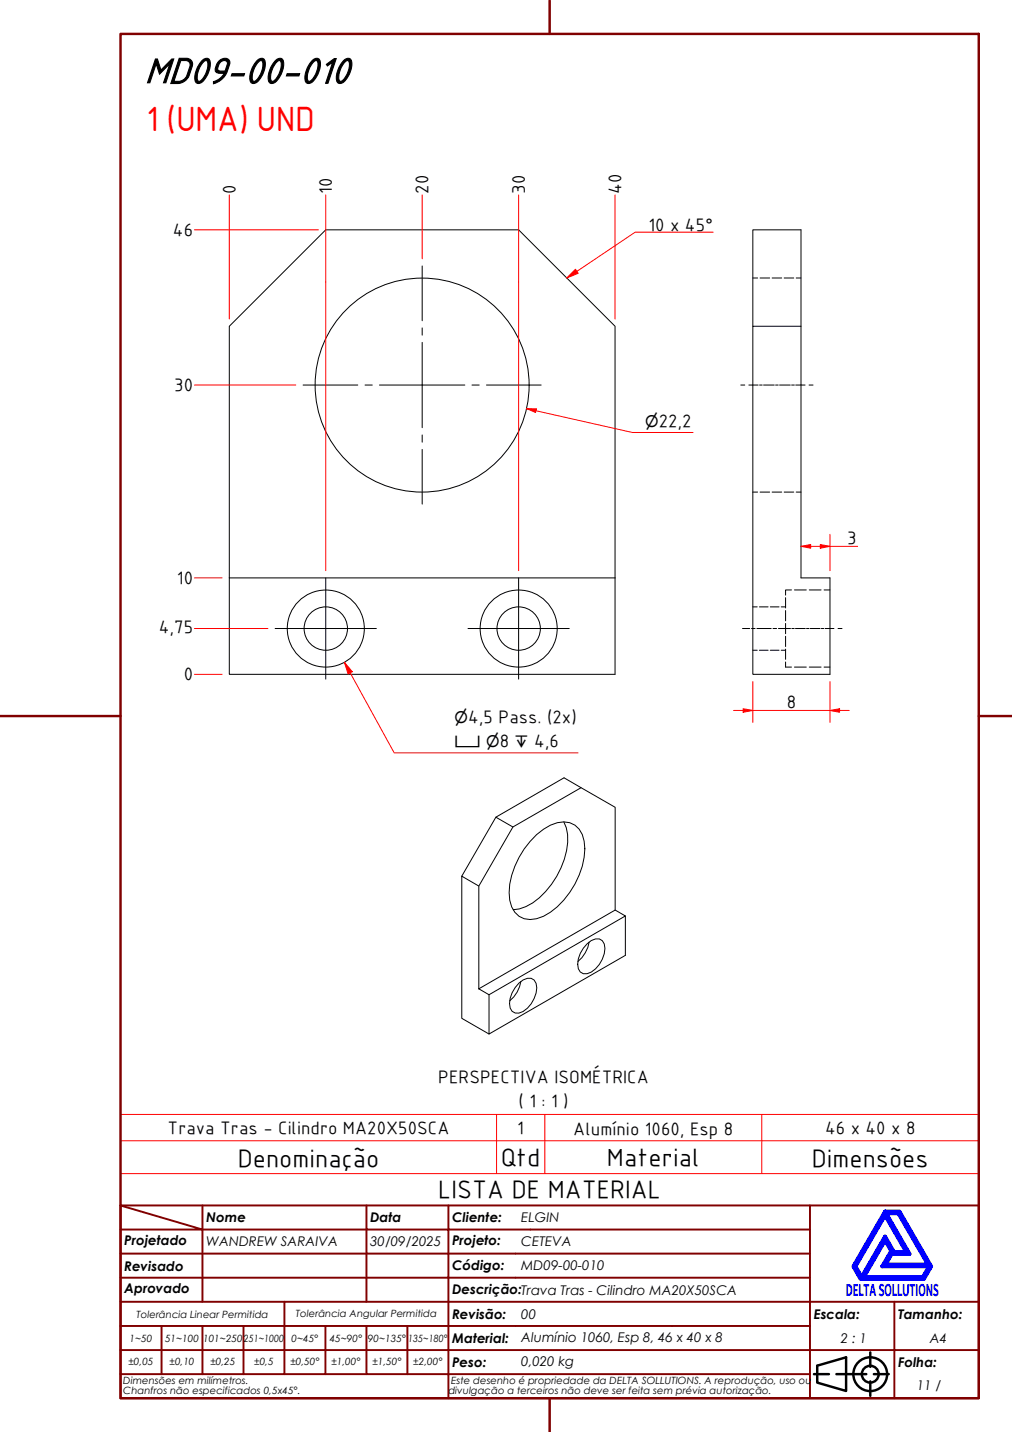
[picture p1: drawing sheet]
<svg xmlns="http://www.w3.org/2000/svg" width="210mm" height="297mm" viewBox="0 0 210 297" stroke-linecap="round" stroke-linejoin="round" font-family="sans-serif">
<!-- layer: Visible (ABNT) -->
<g fill="none" stroke="#000" stroke-width=".21">
<path d="M156.1 67.7v-20h10v72.2h6v20h-16v-72.2h10M47.6 119.9v-52.2l20-20h40l20 20v52.2M47.6 119.9v20h80v-20M47.6 119.9h80M102.8 169.5l3.6 2M111.3 173.1a8.9 8.9 0 0 1 5.6-2.6 4.2 4.2 0 0 1 4.3 4 15.6 15.6 0 0 1-4.3 12.2 10.6 10.6 0 0 1-6.9 4 4.2 4.2 0 0 1-4.3-4 15.8 15.8 0 0 1 4.3-12.2zM116.9 170.5a11.1 11.1 0 0 1-.5 9.5 16.2 16.2 0 0 1-7.3 8.1l-1.4 .4-1.3 .2M120.5 163.4l-3.5-2.1-14.2 8.2-7 12.2M99.3 183.8l-3.5-2.1v29.5l5.6 3.3M121.8 195.8a2.3 2.3 0 0 1 3.1-.7 3.6 3.6 0 0 1 0 3.9 5.2 5.2 0 0 1-3.1 3 1.64 1.64 0 0 1-2-2 6.2 6.2 0 0 1 2-4.2zM122.2 195.4a6.7 6.7 0 0 1-2.3 4M127.6 188.8v-21.3l-7.1-4.1-14.1 8.1-7.1 12.3v21.3"/>
<path d="M129.7 190v8.2l-28.3 16.3v-8.2M99.3 205.1l28.3-16.3 2.1 1.2-28.3 16.3zM107.6 203.9a2.32 2.32 0 0 1 3.2-.6 3.5 3.5 0 0 1 0 3.8 5.1 5.1 0 0 1-3.2 3 1.66 1.66 0 0 1-1.9-1.9 6.3 6.3 0 0 1 1.9-4.3zM108 203.6a6.4 6.4 0 0 1-2.3 4"/>
<circle cx="87.6" cy="79.9" r="22.2"/>
<circle cx="67.6" cy="130.4" r="4.5"/>
<circle cx="67.6" cy="130.4" r="8"/>
<circle cx="107.6" cy="130.4" r="4.5"/>
<circle cx="107.6" cy="130.4" r="8"/>
</g>
<!-- layer: Hidden (ABNT) -->
<g fill="none" stroke="#000" stroke-width=".21">
<path d="M156.1 57.7h1M157.6 57.7h2M160.1 57.7h2M162.6 57.7h2M165.1 57.7h1M156.1 102.1h1M157.6 102.1h2M160.1 102.1h2M162.6 102.1h2M165.1 102.1h1M156.1 125.9h1M156.1 134.9h1"/>
<path d="M157.5 125.9h1.8M157.5 134.9h1.8M159.8 125.9h1.8M159.8 134.9h1.8M162 125.9h.9M162 134.9h.9M162.9 124v2.1M162.9 126.6v2.2M162.9 129.3v2.2M162.9 132v2.1M162.9 134.6v2.2M162.9 137.3v1.1h1.3"/>
<path d="M164.2 122.4h-1.3v1.1M164.8 122.4h2.4M164.8 138.4h2.4M167.9 122.4h2.4M167.9 138.4h2.4M170.9 122.4h1.2M170.9 138.4h1.2"/>
</g>
<path d="M25 236.6h178v-5.4h-178v12.2M103 231.2v12.2M113 231.2v12.2M158 231.2v12.2M203 236.6v6.8h-178M25 243.4v6.6h178v-6.6" fill="none" stroke="#f00" stroke-width=".21"/>
<!-- layer: Borda A3/A4 (ABNT) -->
<path d="M25 7h178v283h-178zM114 0v7M0 148.5h25M203 148.5h7M114 290v7" fill="none" stroke="#800000" stroke-width=".51"/>
<path d="M183.6 257.3l1.2 2.2-1.8 3.2h9.7l-1.3 2.2h-12.2zM183.6 252.1l4.4 7.6h-2.6l-1.8-3.2-4.9 8.4-1.3-2.2zM183.6 251.3h3l6.5 11.4-1.5 2.6h-13.1l-1.5-2.6zM183.8 251.7h2.5l6.2 10.6h-8.8l1.3-2.2h3.7zM185 259.7h.2l-.1 .2z" fill="none" stroke="#00f" stroke-width=".8"/>
<!-- layer: 0 -->
<path d="M178.5 265.3h13.1" fill="none" stroke="#000" stroke-width=".21"/>
<g fill="none" stroke="#800000" stroke-width=".4">
<path d="M25 250l17 5h-17M25 250h178v40h-178zM42 255h34v5h17M42 255v15M42 250v5M76 250v5h17v5M93 250v5h75M168 250v20h-143M25 260h51v10M25 275h17M33.5 275v10M50.5 275h-8.5v10"/>
<path d="M59 270v15h-8.5M67.5 275v10h-8.5M76 275v10h8.5M84.5 275v10M93 275h-42.5v10M93 260v5h-68M93 275v10h75M93 260h75M93 275h75M168 265h-75v10M185.5 270v10h17.5M203 270h-35v10h17.5v10"/>
<path d="M25 285h25.5M25 280h143v10M67.5 285h8.5M84.5 285h8.5v5"/>
</g>
<g fill="none" stroke="#000" stroke-width=".51">
<path d="M168.8 285h3.1M169.5 283.3l6-1.8v7l-6-1.7zM173.5 285h6.2M180.5 280.5v3M180.5 286.5v3M181.3 285h3"/>
<circle cx="180.5" cy="285" r="3.5"/>
<circle cx="180.5" cy="285" r="1.75"/>
</g>
<!-- layer: Marca de centro (ISO) -->
<g fill="none" stroke="#000" stroke-width=".21">
<path d="M87.6 55.2v11.3M62.9 79.9h11.3M75.7 79.9h1.5M78.7 79.9h17.7M87.6 68v1.5M87.6 71v17.7M97.9 79.9h1.5M100.9 79.9h11.3M87.6 90.2v1.5M87.6 93.2v11.4M67.6 119.9v21M107.6 119.9v21"/>
<path d="M57.1 130.4h21M97.1 130.4h21"/>
</g>
<g fill="none" stroke="#f00" stroke-width=".21">
<path d="M40.3 47.7h25.8M47.6 40.4v25.8M67.6 40.4v39.4M87.6 40.4v13.3M107.6 40.4v39.4M127.6 40.4v25.8M40.3 79.9h21.1M67.6 80v38.4M107.6 80v38.4M109.2 84.8l2 .4M40.3 119.9h5.8M40.3 139.9h5.8"/>
<path d="M40.3 130.4h15.3"/>
</g>
<path d="M109.2 84.8h2.1l-.2 .8z" fill="#f00"/>
<path d="M109.2 84.8h2.1l-.2 .8zM111.2 85.2l20 4.5h12.5M154.1 147.4h2" fill="none" stroke="#f00" stroke-width=".21"/>
<path d="M154.1 147l2 .4-2 .4z" fill="#f00"/>
<path d="M154.1 147l2 .4-2 .4zM172.1 147.4h2" fill="none" stroke="#f00" stroke-width=".21"/>
<path d="M172.1 147.4l2-.4v.8z" fill="#f00"/>
<path d="M170.1 113.3h2M152.1 147.4h2M156.1 147.4h16M156.1 141.4v8.5M172.1 147.4l2-.4v.8zM172.1 141.4v8.5M174.1 147.4h2" fill="none" stroke="#f00" stroke-width=".21"/>
<path d="M170.1 113l2 .3-2 .4z" fill="#f00"/>
<path d="M166.1 113.3h2M170.1 113l2 .3-2 .4z" fill="none" stroke="#f00" stroke-width=".21"/>
<path d="M166.1 113.3l2-.3v.7z" fill="#f00"/>
<path d="M166.1 113.3l2-.3v.7zM168.1 113.3h2M172.1 113.3h5.8M172.1 110.8v7.6" fill="none" stroke="#f00" stroke-width=".21"/>
<path d="M119.7 56.3l-2.1 1.4" fill="none" stroke="#f00" stroke-width=".21"/>
<path d="M119.4 55.9l.5 .8-2.3 1z" fill="#f00"/>
<path d="M119.4 55.9l.5 .8-2.3 1zM147.9 48.2h-16.2l-12 8.1M71.4 137.4l1.2 2.2" fill="none" stroke="#f00" stroke-width=".21"/>
<path d="M71.4 137.4l1.7 1.9-.9 .5z" fill="#f00"/>
<path d="M71.4 137.4l1.7 1.9-.9 .5zM72.6 139.6l9.2 16.6h38.1" fill="none" stroke="#f00" stroke-width=".21"/>
<!-- layer: Linha de centro (ISO) -->
<g fill="none" stroke="#000" stroke-width=".21">
<path d="M153.6 79.9h.9M155.3 79.9h1.9M157.5 79.9h.6M158.4 79.9h2.2M160.9 79.9h.5M161.7 79.9h2.2M164.2 79.9h.6M165 79.9h2M167.8 79.9h.8M154 130.4h1.5M155.9 130.4h.7M157 130.4h3"/>
<path d="M160.3 130.4h.8M161.5 130.4h2.5M164.2 130.4h.5M165 130.4h2M167.3 130.4h.5M168.1 130.4h2M170.3 130.4h.6M171.1 130.4h1.9M173.8 130.4h.8"/>
</g>
<text font-size="81.9" fill="#fff" x="188.7" y="289">.</text>
<text font-size="8.1" x="30" y="17.2">MD09-00-010</text>
<text font-size="7" fill="#f00" x="30.4" y="27.1">1 (UMA) UND</text>
<g font-size="5.4">
<text x="49.3" y="242">Denominação</text>
<text x="103.9" y="241.8">Qtd</text>
<text x="125.9" y="241.8">Material</text>
<text x="168.4" y="242">Dimensões</text>
<text x="90.9" y="248.5">LISTA DE MATERIAL</text>
</g>
<g font-size="3.9">
<text x="48.8" y="40.2" transform="rotate(-90 48.8 40.2)">0</text>
<text x="68.8" y="40.2" transform="rotate(-90 68.8 40.2)">10</text>
<text x="88.8" y="40.2" transform="rotate(-90 88.8 40.2)">20</text>
<text x="108.8" y="40.2" transform="rotate(-90 108.8 40.2)">30</text>
<text x="128.8" y="40.2" transform="rotate(-90 128.8 40.2)">40</text>
<text x="134.5" y="47.8">10 x 45°</text>
<text x="35.9" y="48.9">46</text>
<text x="36.2" y="81.1">30</text>
<text x="136.6" y="88.6">22,2</text>
<text x="175.7" y="112.8">3</text>
<text x="36.7" y="121.1">10</text>
<text x="32.9" y="131.4">4,75</text>
<text x="38.1" y="141.1">0</text>
<text x="163.2" y="146.8">8</text>
<text x="97.1" y="150.1">4,5 Pass. (2x)</text>
<text x="103.7" y="155.1">8</text>
<text x="110.8" y="155.1">4,6</text>
<text x="90.9" y="224.7">PERSPECTIVA ISOMÉTRICA</text>
<text x="107.6" y="229.7">( 1 : 1 )</text>
<text x="34.8" y="235.2">Trava Tras - Cilindro MA20X50SCA</text>
<text x="107.3" y="235.2">1</text>
<text x="118.9" y="235.3">Alumínio 1060, Esp 8</text>
<text x="171.1" y="235.2">46 x 40 x 8</text>
</g>
<text font-size="3.9" fill="#00f" x="175.4" y="268.8">DELTASOLLUTIONS</text>
<g font-size="3.3">
<text x="133.8" y="88.6">⌀</text>
<text x="94.3" y="150.1">⌀</text>
<text x="94.3" y="155.1">⌴ ⌀</text>
<text x="106.7" y="155.1">↧</text>
</g>
<g font-size="2.8">
<text x="42.8" y="253.5">Nome</text>
<text x="76.8" y="253.5">Data</text>
<text x="93.8" y="253.6">Cliente:</text>
<text x="108.1" y="253.5">ELGIN</text>
<text x="25.8" y="263.6">Revisado</text>
<text x="25.8" y="258.3">Projetado</text>
<text x="42.8" y="258.5">WANDREW SARAIVA</text>
<text x="76.8" y="258.4">30/09/2025</text>
<text x="93.8" y="263.4">Código:</text>
<text x="93.8" y="258.3">Projeto:</text>
<text x="108.1" y="263.5">MD09-00-010</text>
<text x="108.1" y="258.5">CETEVA</text>
<text x="25.8" y="268.3">Aprovado</text>
<text x="93.8" y="268.3">Descrição:Trava Tras - Cilindro MA20X50SCA</text>
<text x="93.8" y="273.6">Revisão:</text>
<text x="108.1" y="273.5">00</text>
<text x="168.8" y="273.5">Escala:</text>
<text x="186.3" y="273.5">Tamanho:</text>
<text x="93.8" y="278.6">Material:</text>
<text x="108.1" y="278.3">Alumínio 1060, Esp 8, 46 x 40 x 8</text>
<text x="174.4" y="278.5">2 : 1</text>
<text x="192.8" y="278.6">A4</text>
<text x="93.8" y="283.5">Peso:</text>
<text x="108.1" y="283.3">0,020 kg</text>
<text x="186.3" y="283.5">Folha:</text>
<text x="190.2" y="288.4">11 / 11</text>
</g>
<g font-size="2.1">
<text x="28.3" y="273.3">Tolerância Linear Permitida</text>
<text x="61.4" y="273.1">Tolerância Angular Permitida</text>
<text x="26.9" y="278.3">1~50</text>
<text x="34.2" y="278.3">51~100</text>
<text x="42.1" y="278.3">101~250</text>
<text x="50.5" y="278.3">251~1000</text>
<text x="60.5" y="278.3">0~45°</text>
<text x="68.4" y="278.3">45~90°</text>
<text x="76.3" y="278.3">90~135°</text>
<text x="84.7" y="278.3">135~180°</text>
<text x="25.6" y="287.1">Dimensões em milímetros.</text>
<text x="26.6" y="283.2">±0,05</text>
<text x="35.2" y="283.2">±0,10</text>
<text x="43.6" y="283.2">±0,25</text>
<text x="52.7" y="283.2">±0,5</text>
<text x="60.2" y="283.2">±0,50°</text>
<text x="68.7" y="283.2">±1,00°</text>
<text x="77.2" y="283.2">±1,50°</text>
<text x="85.7" y="283.2">±2,00°</text>
<text x="93.6" y="287.1">Este desenho é propriedade da DELTA SOLLUTIONS. A reprodução, uso ou</text>
<text x="25.6" y="289.2">Chanfros não especificados 0,5x45°.</text>
<text x="93" y="289.2">divulgação a terceiros não deve ser feita sem prévia autorização.</text>
</g>
</svg>
